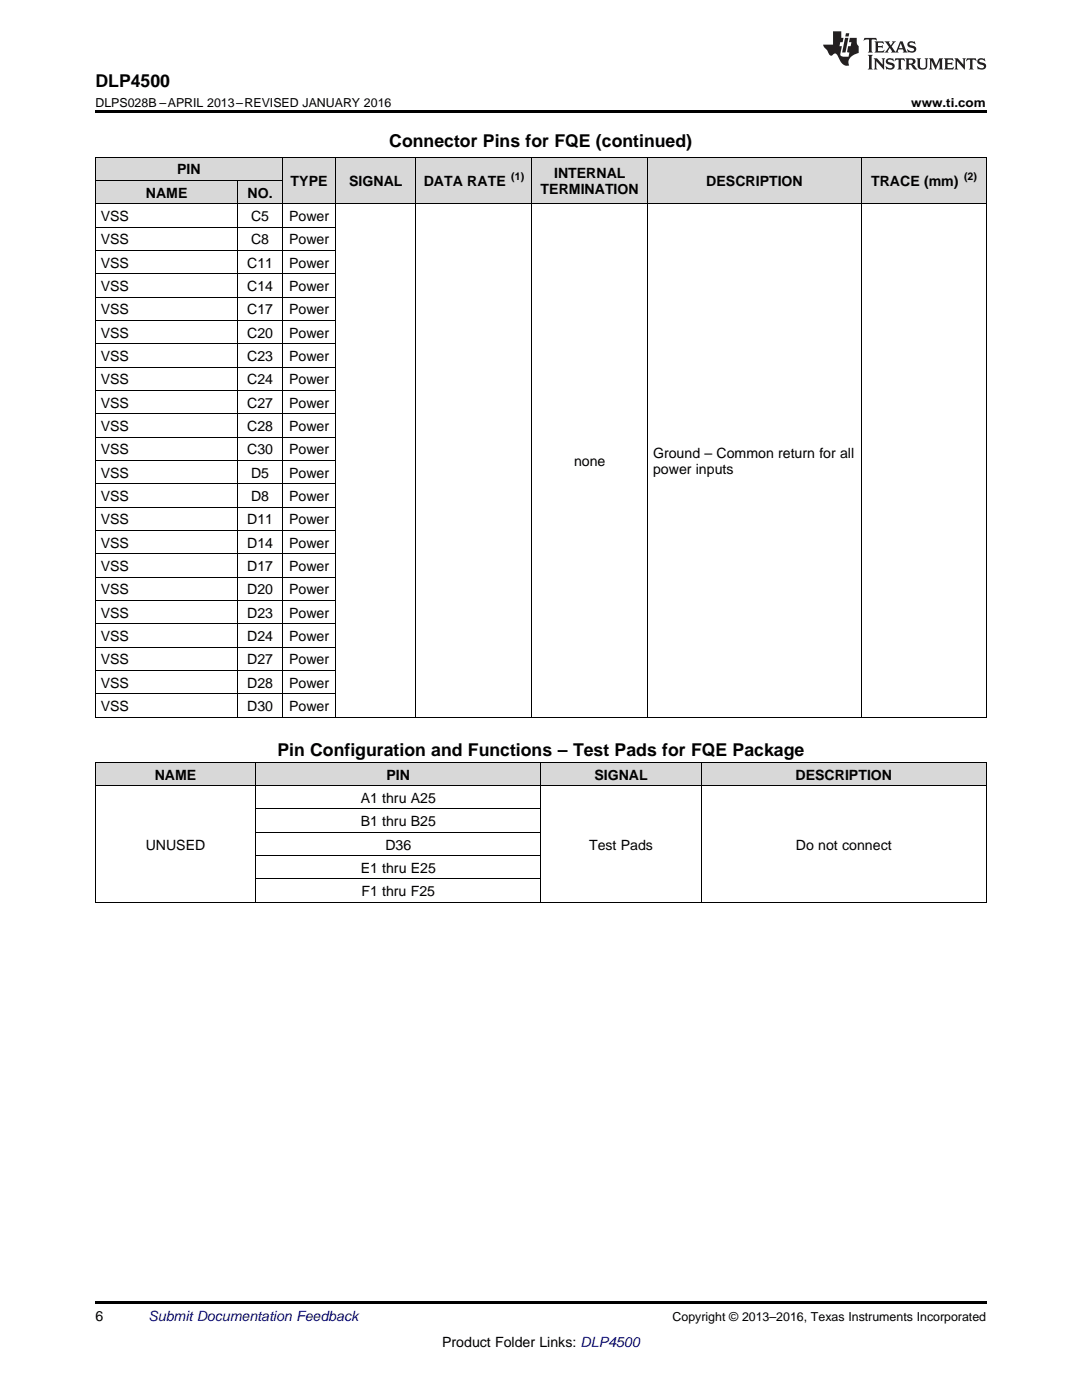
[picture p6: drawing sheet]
<svg xmlns="http://www.w3.org/2000/svg" width="216mm" height="279mm" viewBox="0 0 216 279" stroke-linecap="round" stroke-linejoin="round" font-family="sans-serif">
<g fill="#d8d8d8">
<path d="M19 152.2h32v4.6h-32z"/>
<path d="M51 152.2h56.9v4.6h-56.9z"/>
<path d="M107.9 152.2h32v4.6h-32z"/>
<path d="M139.9 152.2h56.9v4.6h-56.9z"/>
<path d="M19 36.1h28.5v4.6h-28.5z"/>
<path d="M47.5 36.1h8.9v4.6h-8.9z"/>
<path d="M56.4 31.4h10.6v9.3h-10.6z"/>
<path d="M67 31.4h16v9.3h-16z"/>
<path d="M83 31.4h23.2v9.3h-23.2z"/>
<path d="M106.2 31.4h23.1v9.3h-23.1z"/>
<path d="M129.3 31.4h42.6v9.3h-42.6z"/>
<path d="M171.9 31.4h24.9v9.3h-24.9z"/>
<path d="M19 31.4h28.5v4.7h-28.5z"/>
<path d="M47.5 31.4h8.9v4.7h-8.9z"/>
</g>
<path d="M19 22h177.8v.5h-177.8zM19 259.7h177.8v.5h-177.8z" fill="#000"/>
<g fill="none" stroke="#000" stroke-width=".2">
<path d="M19 36h37.4M19 31.3h177.8M19.1 31.4v111.8M47.4 36.1v107.1M56.3 31.4v111.8M67 31.4v111.8M83 31.4v111.8M106.1 31.4v111.8M129.2 31.4v111.8M171.9 31.4v111.8M196.8 31.4v111.8M19 59.3h48"/>
<path d="M19 54.6h48M19 50h48M19 45.3h48M19 40.7h177.8M19 77.9h48M19 73.3h48M19 68.6h48M19 63.9h48M19 96.5h48M19 91.9h48M19 87.2h48M19 82.6h48"/>
<path d="M19 119.8h48M19 115.2h48M19 110.5h48M19 105.9h48M19 101.2h48M19 138.4h48M19 133.8h48M19 129.1h48M19 124.5h48M19 156.8h177.8M19 152.1h177.8M19 143.1h177.8"/>
<path d="M19.1 152.2v27.9M51 152.2v27.9M107.9 152.2v27.9M139.9 152.2v27.9M196.8 152.2v27.9M51 175.4h56.9M51 170.8h56.9M51 166.1h56.9M51 161.4h56.9M19 180.1h177.8"/>
</g>
<g fill="#231f20">
<path d="M172.5 7.6l-.1 .5 .4-.2h.6v.1v2.1l-.2 .4h.9l-.2-.4v-2.1l.1-.1h.5l.5 .2-.2-.5zM174.5 8.3l.2 .3v1.5l-.2 .4h1.8l.2-.6a1.04 1.04 0 0 1-1.3 .2v-.7h.6l.3 .2v-.6l-.3 .2h-.6v-.6l.8-.1 .4 .3-.2-.5zM176.5 8.3l.9 1.1-.9 1.1h.8l-.2-.2 .4-.7 .5 .7-.2 .2h1.5l-.2-.2 .2-.4h.9l.1 .4-.2 .2h1l-.3-.3-.7-1.9h-.5l-.9 2-.8-1 .9-1h-.8l.1 .3-.4 .5-.3-.6 .1-.2zM179.7 8.6l.4 1h-.7zM181.3 8.4a.63 .63 0 0 0-.2 .7 .63 .63 0 0 0 .6 .4l.6 .2 .1 .2a.75 .75 0 0 1-.7 .4 .75 .75 0 0 1-.6-.5l.1 .7 .1-.1a1.11 1.11 0 0 0 1.5-.6 1.13 1.13 0 0 0-1.2-.8l-.1-.4a1.04 1.04 0 0 1 1.2 .2l-.2-.5-.2 .1-.4-.2zM173.2 10.9l.2 .4v2.2l-.2 .4h1l-.3-.4v-2.2l.3-.4zM174.3 11.6l.3 .4v1.5l-.3 .4h.8l-.2-.4v-1.3l1.5 1.7v-1.9l.2-.4h-.7l.2 .4v.9l-1.1-1.3zM177 11.8a.62 .62 0 0 0-.2 .7 .62 .62 0 0 0 .6 .4l.6 .1 .1 .3a.76 .76 0 0 1-.7 .3 .76 .76 0 0 1-.7-.4l.2 .7 .1-.1a1.11 1.11 0 0 0 1.5-.6 1.13 1.13 0 0 0-1.2-.8l-.1-.4a1.04 1.04 0 0 1 1.2 .2l-.2-.6-.2 .1-.5-.1zM178.7 11.6l-.2 .6a.61 .61 0 0 1 .8-.3v1.6l-.2 .4h.9l-.2-.4v-1.6a.63 .63 0 0 1 .7 .3l-.1-.6zM180.6 11.6l.3 .4v1.5l-.3 .4h1l-.2-.2-.1-.8 .6 .2a.76 .76 0 0 0 1.2 .7l-1-1a.58 .58 0 0 0 .6-.5 .58 .58 0 0 0-.5-.6zM181.4 11.9h.1a.45 .45 0 0 1 .5 .1 .45 .45 0 0 1 .1 .5l-.8 .2zM182.9 11.6l.2 .2a2.17 2.17 0 0 0 .3 1.9 .99 .99 0 0 0 1.6-.6v-1.1l.2-.4h-.7l.2 .2a1.92 1.92 0 0 1-.2 1.8 .6 .6 0 0 1-.9-.5v-1.1l.2-.4zM185.4 11.6l.2 .4v1.5l-.2 .4h.7l-.2-.4v-1.4l.8 1.8 .8-1.8v1.4l-.2 .4h.9l-.2-.4v-1.5l.2-.4h-.8l-.6 1.5-.6-1.5zM188.4 11.6l.2 .4v1.5l-.2 .4h1.8l.1-.6a1.04 1.04 0 0 1-1.2 .1v-.6h.5l.4 .2v-.6l-.4 .2h-.5v-.7h.8l.3 .3-.1-.6zM190.5 11.6l.2 .4v1.5l-.2 .4h.7l-.2-.4v-1.3l1.5 1.7v-1.9l.2-.4h-.7l.2 .4v.9l-1.1-1.3zM192.9 11.6l-.1 .6a.61 .61 0 0 1 .7-.3l.1 1.6-.3 .4h1l-.3-.4 .1-1.6a.63 .63 0 0 1 .7 .3l-.1-.6zM195.2 11.8a.62 .62 0 0 0-.2 .7 .62 .62 0 0 0 .6 .4l.6 .1 .1 .3a.76 .76 0 0 1-.7 .3 .76 .76 0 0 1-.6-.4l.1 .7 .1-.1a1.11 1.11 0 0 0 1.6-.6 1.13 1.13 0 0 0-1.3-.8l-.1-.4a1.04 1.04 0 0 1 1.2 .2l-.1-.6-.2 .1-.5-.1z"/>
<path d="M166.2 6.3v2.6h-1.9v.4l.8 .9a.91 .91 0 0 0 1 .8 .56 .56 0 0 1 .5-.3 .56 .56 0 0 1 .5 .3l.4 .8a1.53 1.53 0 0 0 1.9 1.2 1.54 1.54 0 0 1 1-2.1l.9-.3v-1.4a1.52 1.52 0 0 1-.4-1.6h-1.3l-.2 .8h.5l-.2 .8h-.5l-.1 1v.2l.4 .1-.2 .8a1.93 1.93 0 0 1-1.6-.3l.3-1.8h-.5l.2-.8h.4l.2-.8h-.4v-1.3zM168.6 7.6l-.6 2.9h.7l.6-2.9zM168.8 6.6l-.1 .7h.6l.2-.7z"/>
</g>
<g font-size="3.5">
<text x="19" y="17.3">DLP4500</text>
<text x="77.7" y="29.3">Connector Pins for FQE (continued)</text>
<text x="55.4" y="150.9">Pin Configuration and Functions – Test Pads for FQE Package</text>
</g>
<g font-size="2.8">
<text x="35.3" y="34.8">PIN</text>
<text x="110.6" y="35.5">INTERNAL</text>
<text x="29.1" y="39.4">NAME</text>
<text x="49.4" y="39.4">NO.</text>
<text x="58" y="37.1">TYPE</text>
<text x="69.7" y="37.1">SIGNAL</text>
<text x="84.6" y="37.1">DATA RATE</text>
<text x="107.9" y="38.7">TERMINATION</text>
<text x="140.9" y="37.1">DESCRIPTION</text>
<text x="173.8" y="37.1">TRACE (mm)</text>
<text x="20.1" y="44.1">VSS</text>
<text x="50.1" y="44.1">C5</text>
<text x="57.7" y="44.1">Power</text>
<text x="20.1" y="48.8">VSS</text>
<text x="20.1" y="53.4">VSS</text>
<text x="49.3" y="53.4">C11</text>
<text x="50.1" y="48.8">C8</text>
<text x="57.7" y="48.8">Power</text>
<text x="57.7" y="53.4">Power</text>
<text x="20.1" y="58.1">VSS</text>
<text x="49.3" y="58.1">C14</text>
<text x="57.7" y="58.1">Power</text>
<text x="20.1" y="62.7">VSS</text>
<text x="49.3" y="62.7">C17</text>
<text x="57.7" y="62.7">Power</text>
<text x="20.1" y="67.4">VSS</text>
<text x="49.3" y="67.4">C20</text>
<text x="57.7" y="67.4">Power</text>
<text x="20.1" y="72">VSS</text>
<text x="20.1" y="76.7">VSS</text>
<text x="49.3" y="72">C23</text>
<text x="49.3" y="76.7">C24</text>
<text x="57.7" y="72">Power</text>
<text x="57.7" y="76.7">Power</text>
<text x="20.1" y="81.4">VSS</text>
<text x="49.3" y="81.4">C27</text>
<text x="57.7" y="81.4">Power</text>
<text x="20.1" y="86">VSS</text>
<text x="49.3" y="86">C28</text>
<text x="57.7" y="86">Power</text>
<text x="20.1" y="90.7">VSS</text>
<text x="20.1" y="95.3">VSS</text>
<text x="49.3" y="90.7">C30</text>
<text x="50.1" y="95.3">D5</text>
<text x="57.7" y="90.7">Power</text>
<text x="57.7" y="95.3">Power</text>
<text x="114.5" y="93">none</text>
<text x="130.3" y="91.4">Ground – Common return for all</text>
<text x="130.3" y="94.6">power inputs</text>
<text x="20.1" y="100">VSS</text>
<text x="50.1" y="100">D8</text>
<text x="57.7" y="100">Power</text>
<text x="20.1" y="104.6">VSS</text>
<text x="49.3" y="104.6">D11</text>
<text x="57.7" y="104.6">Power</text>
<text x="20.1" y="109.3">VSS</text>
<text x="20.1" y="113.9">VSS</text>
<text x="49.3" y="109.3">D14</text>
<text x="49.3" y="113.9">D17</text>
<text x="57.7" y="109.3">Power</text>
<text x="57.7" y="113.9">Power</text>
<text x="20.1" y="118.6">VSS</text>
<text x="49.3" y="118.6">D20</text>
<text x="57.7" y="118.6">Power</text>
<text x="20.1" y="123.3">VSS</text>
<text x="49.3" y="123.3">D23</text>
<text x="57.7" y="123.3">Power</text>
<text x="20.1" y="127.9">VSS</text>
<text x="49.3" y="127.9">D24</text>
<text x="57.7" y="127.9">Power</text>
<text x="20.1" y="132.6">VSS</text>
<text x="20.1" y="137.2">VSS</text>
<text x="49.3" y="132.6">D27</text>
<text x="49.3" y="137.2">D28</text>
<text x="57.7" y="132.6">Power</text>
<text x="57.7" y="137.2">Power</text>
<text x="20.1" y="141.9">VSS</text>
<text x="49.3" y="141.9">D30</text>
<text x="57.7" y="141.9">Power</text>
<text x="30.9" y="155.6">NAME</text>
<text x="77.1" y="155.6">PIN</text>
<text x="118.6" y="155.6">SIGNAL</text>
<text x="158.7" y="155.6">DESCRIPTION</text>
<text x="72" y="160.2">A1 thru A25</text>
<text x="72" y="164.9">B1 thru B25</text>
<text x="29.1" y="169.5">UNUSED</text>
<text x="76.9" y="169.5">D36</text>
<text x="117.5" y="169.5">Test Pads</text>
<text x="158.8" y="169.5">Do not connect</text>
<text x="72" y="174.2">E1 thru E25</text>
<text x="72.1" y="178.9">F1 thru F25</text>
<text x="19" y="263.6">6</text>
<text x="88.2" y="268.9">Product Folder Links: DLP4500</text>
</g>
<text font-size="2.8" fill="#0000c8" x="29.6" y="263.6">Submit Documentation Feedback</text>
<g font-size="2.5">
<text x="19" y="21.4">DLPS028B –APRIL 2013–REVISED JANUARY 2016</text>
<text x="181.8" y="21.4">www.ti.com</text>
<text x="134.2" y="263.6">Copyright © 2013–2016, Texas Instruments Incorporated</text>
</g>
<g font-size="2.1">
<text x="102" y="36">(1)</text>
<text x="192.4" y="36">(2)</text>
</g>
</svg>
